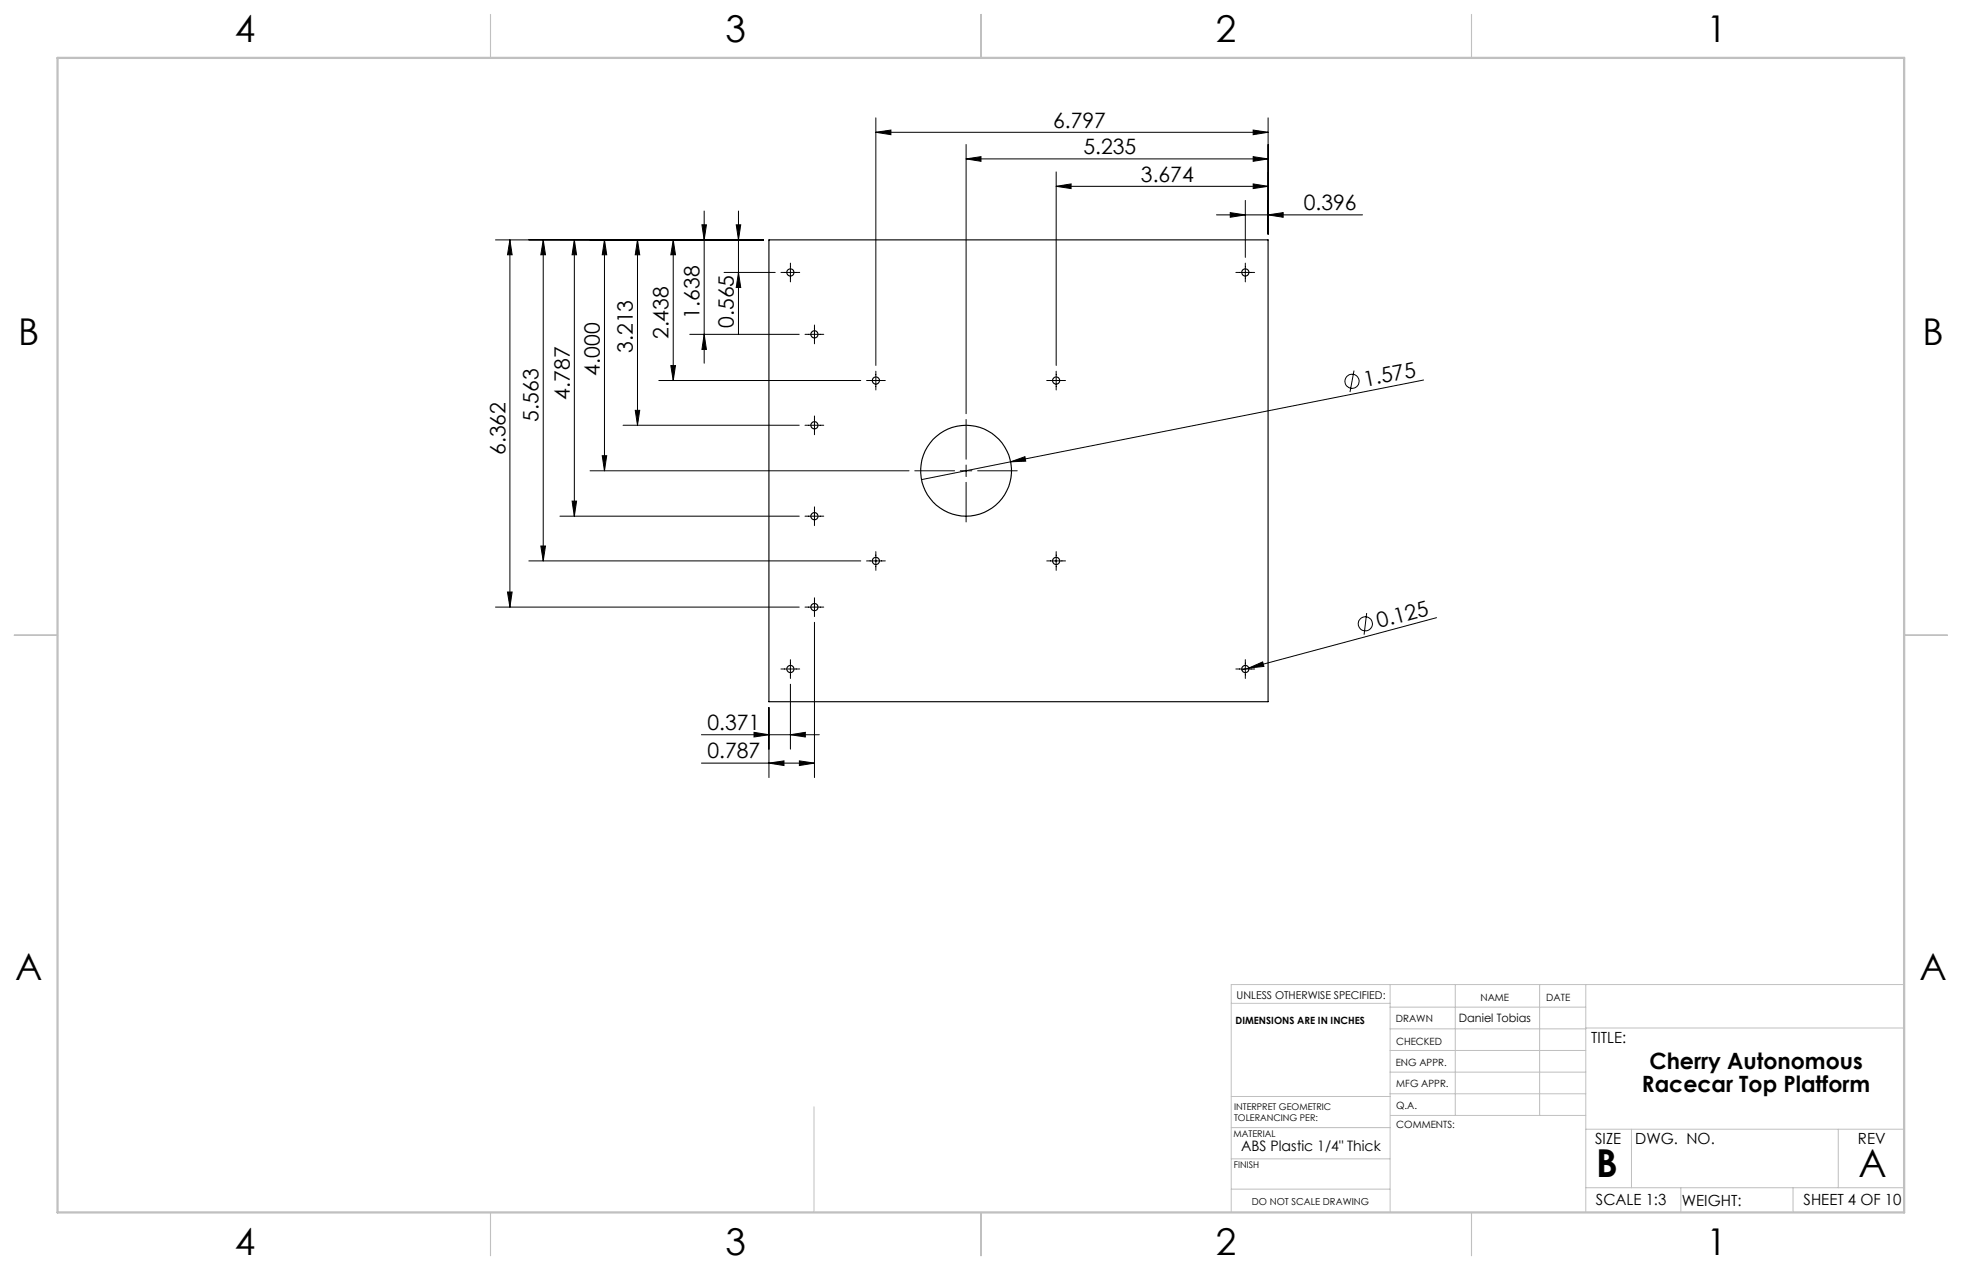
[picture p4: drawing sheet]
<svg xmlns="http://www.w3.org/2000/svg" width="432mm" height="279mm" viewBox="0 0 432 279" stroke-linecap="round" stroke-linejoin="round" font-family="sans-serif">
<g fill="none" stroke="#000" stroke-width=".22">
<path d="M192.8 29.1l3.3-.5v1zM192.8 25.9v54.5M192.8 29.1h86.3M212.6 35l3.3-.5v1zM212.6 31.8v59.2M212.6 35h66.5M232.4 37.8v42.6M275.8 28.6l3.3 .5-3.3 .5zM275.8 34.5l3.3 .5-3.3 .5zM279.1 25.9v25.6M109 52.8h59M112.2 52.8l.5 3.3h-1z"/>
<path d="M112.2 52.8v80.8M119.6 52.8v70.6M119.6 52.8l.5 3.3h-1.1zM126.4 52.8l.5 3.3h-1zM126.4 52.8v60.8M133 52.8v50.8M133 52.8l.5 3.3h-1zM140.3 52.8v40.8M140.3 52.8l.5 3.3h-1zM148.2 52.8v30.9M148.2 52.8l.5 3.3h-1.1zM154.5 49.5h1l-.5 3.3z"/>
<path d="M155 46.4v33.5M159.3 59.9h11.3M162 49.5h1l-.5 3.3zM162.5 46.4v27M162.5 59.9l.5 3.4h-1zM171.9 59.9h4.1M174 57.9v4.1M232.4 41l3.3-.5v1zM232.4 41h46.7M267.7 47.3h32.2M270.8 46.8l3.3 .5-3.3 .5zM272 59.9h4.1"/>
<path d="M274.1 44.1v12.5M274.1 57.9v4.1M275.8 40.5l3.3 .5-3.3 .5zM279.1 47.3l3.3-.5v1zM151.8 73.6h24.1M155 73.6l.5 3.3h-1zM177.2 73.6h4.1M179.2 71.5v4.1M137.1 93.6h38.8M139.8 90.3h1l-.5 3.3zM145 83.7h44.4M147.6 80.4h1.1l-.5 3.3z"/>
<path d="M177.2 93.6h4.1M179.2 91.5v4.1M190.7 83.7h4.1M192.8 81.7v4.1M212.6 92.3v8.7M230.4 83.7h4.1M232.4 81.7v4.1M298 81.5l-.9 4.8M313.3 83.6l-90.9 18M123.2 113.6h52.7M125.9 110.2h1l-.5 3.4zM129.9 103.6h70.2"/>
<path d="M132.5 100.3h1l-.5 3.3zM177.2 113.6h4.1M179.2 111.5v4.1M201.3 103.6h8.8M211.3 103.6h2.6M212.6 102.3v2.5M212.6 106.1v8.7M215.2 103.6h8.7M222.4 101.6l3.2-1.1 .1 1zM222.4 101.6l-19.6 3.9M109 133.6h66.9M111.7 130.2h1l-.5 3.4z"/>
<path d="M116.4 123.4h73M119 120.1h1.1l-.5 3.3zM177.2 133.6h4.1M179.2 131.5v4.1M179.2 136.9v34.2M190.7 123.4h4.1M192.8 121.4v4.1M230.4 123.4h4.1M232.4 121.4v4.1M300.8 134.9l-.6 4.7M316.2 135.9l-41.4 11.1M169.2 155.6v15.5"/>
<path d="M171.9 147.2h4.1M174 145.1v4.2M174 150.5v14.3M272 147.2h4.1M274.1 145.1v4.2M274.8 147l3.1-1.4 .3 1zM274.8 147l-1.5 .4M154.4 167.9h24.8M154.4 161.6h25.9M165.9 161.1l3.3 .5-3.3 .5zM169.2 167.9l3.3-.5v1zM174 161.6l3.2-.5v1z"/>
<path d="M175.9 167.4l3.3 .5-3.3 .5z"/>
<circle cx="297.6" cy="83.9" r="1.55"/>
<circle cx="300.5" cy="137.2" r="1.55"/>
</g>
<g fill="none" stroke="#c0c0c0" stroke-width=".22">
<path d="M305.9 216.6v50.1M320.3 216.6v28.8M338.8 216.6v28.8M349 216.6v50.1M419.1 216.6h-148.1v50.1M271 220.7h34.9M305.9 231.1h43.1M305.9 226.3h43.1M305.9 221.6h43.1M305.9 235.9h43.1M349 226.2h70.1M179.1 243.5v23.2"/>
<path d="M271 255h34.9M271 248.1h35M271 241.2h35M305.9 240.6h43.1M306 245.4h43M349 248.4h70.1M359.1 248.4v12.9M404.6 248.4v12.9M271 261.6h34.9M349 261.3h70.1M369.9 261.3v5.4M394.6 261.3v5.4"/>
</g>
<path d="M108 3.2v9.5M215.9 3.2v9.5M323.8 3.2v9.5M3.1 139.7h9.6M419.1 139.7h9.5M108 266.7v9.6M215.9 266.7v9.6M323.8 266.7v9.6" fill="none" stroke="#c0c0c0" stroke-width=".25"/>
<path d="M12.7 12.7h406.4v254h-406.4z" fill="none" stroke="#c0c0c0" stroke-width=".5"/>
<g fill="#000">
<path d="M222.4 101.6l3.2-1.1 .1 1zM274.8 147l3.1-1.4 .3 1z"/>
<path d="M162 49.5h1l-.5 3.3zM162.5 59.9l.5 3.4h-1zM154.5 49.5h1l-.5 3.3zM155 73.6l.5 3.3h-1zM148.2 52.8l.5 3.3h-1.1zM147.6 80.4h1.1l-.5 3.3zM119.6 52.8l.5 3.3h-1.1zM119 120.1h1.1l-.5 3.3zM133 52.8l.5 3.3h-1zM132.5 100.3h1l-.5 3.3zM140.3 52.8l.5 3.3h-1zM139.8 90.3h1l-.5 3.3zM112.2 52.8l.5 3.3h-1zM111.7 130.2h1l-.5 3.4z"/>
<path d="M232.4 41l3.3-.5v1zM275.8 40.5l3.3 .5-3.3 .5zM169.2 167.9l3.3-.5v1zM175.9 167.4l3.3 .5-3.3 .5zM165.9 161.1l3.3 .5-3.3 .5zM174 161.6l3.2-.5v1z"/>
<path d="M279.1 47.3l3.3-.5v1zM270.8 46.8l3.3 .5-3.3 .5zM275.8 28.6l3.3 .5-3.3 .5zM192.8 29.1l3.3-.5v1zM275.8 34.5l3.3 .5-3.3 .5zM212.6 35l3.3-.5v1z"/>
<path d="M125.9 110.2h1l-.5 3.4zM126.4 52.8l.5 3.3h-1z"/>
</g>
<g fill="none" stroke="#000" stroke-width=".25">
<path d="M169.2 52.8h109.9v101.6h-109.9z"/>
<circle cx="173.9" cy="60" r=".8"/>
<circle cx="274.1" cy="59.9" r=".81"/>
<circle cx="179.2" cy="73.6" r=".79"/>
<circle cx="179.2" cy="93.6" r=".79"/>
<circle cx="192.8" cy="83.7" r=".8"/>
<circle cx="232.4" cy="83.7" r=".79"/>
<circle cx="179.2" cy="113.6" r=".79"/>
<circle cx="212.6" cy="103.6" r="10"/>
<circle cx="179.2" cy="133.6" r=".8"/>
<circle cx="192.8" cy="123.4" r=".8"/>
<circle cx="232.4" cy="123.4" r=".79"/>
<circle cx="173.9" cy="147.2" r=".79"/>
<circle cx="274.1" cy="147.2" r=".8"/>
</g>
<g font-size="8.5">
<text x="351.3" y="259">B</text>
<text x="409.1" y="258.9">A</text>
</g>
<g font-size="8.1">
<text x="51.7" y="9.3">4</text>
<text x="159.7" y="9.3">3</text>
<text x="267.6" y="9.3">2</text>
<text x="375.6" y="9.3">1</text>
<text x="4" y="76">B</text>
<text x="423.1" y="76">B</text>
<text x="3.3" y="215.7">A</text>
<text x="422.4" y="215.7">A</text>
<text x="51.7" y="276">4</text>
<text x="159.7" y="276">3</text>
<text x="267.6" y="276">2</text>
<text x="375.6" y="276">1</text>
</g>
<g font-size="4.9">
<text x="363" y="235.3">Cherry Autonomous</text>
<text x="361.4" y="240.2">Racecar Top Platform</text>
</g>
<g font-size="4.7">
<text x="231.8" y="28.1">6.797</text>
<text x="238.4" y="33.9">5.235</text>
<text x="251.1" y="40">3.674</text>
<text x="286.9" y="46.2">0.396</text>
<text x="154" y="70.1" transform="rotate(-90 154 70.1)">1.638</text>
<text x="139.3" y="77.6" transform="rotate(-90 139.3 77.6)">3.213</text>
<text x="147.2" y="74.6" transform="rotate(-90 147.2 74.6)">2.438</text>
<text x="161.5" y="72.1" transform="rotate(-90 161.5 72.1)">0.565</text>
<text x="132" y="82.6" transform="rotate(-90 132 82.6)">4.000</text>
<text x="125.4" y="87.9" transform="rotate(-90 125.4 87.9)">4.787</text>
<text x="300.4" y="85" transform="rotate(-11 300.4 85)">1.575</text>
<text x="118.5" y="92.8" transform="rotate(-90 118.5 92.8)">5.563</text>
<text x="111.2" y="100.1" transform="rotate(-90 111.2 100.1)">6.362</text>
<text x="303.4" y="138.2" transform="rotate(-15 303.4 138.2)">0.125</text>
<text x="155.7" y="160.6">0.371</text>
<text x="155.7" y="166.9">0.787</text>
</g>
<g font-size="3.4">
<text x="350.2" y="229.5">TITLE:</text>
<text x="351.1" y="251.6">SIZE</text>
<text x="359.9" y="251.6">DWG. NO.</text>
<text x="408.9" y="251.7">REV</text>
<text x="351.2" y="265.2">SCALE 1:3</text>
<text x="370.1" y="265.3">WEIGHT:</text>
<text x="396.9" y="265.2">SHEET 4 OF 10</text>
</g>
<text font-size="3.2" x="273.1" y="253.3">ABS Plastic 1/4&quot; Thick</text>
<text font-size="2.5" x="321.1" y="224.9">Daniel Tobias</text>
<text font-size="2.4" x="272.2" y="219.7">UNLESS OTHERWISE SPECIFIED:</text>
<g font-size="2.2">
<text x="325.8" y="220.2">NAME</text>
<text x="340.3" y="220.2">DATE</text>
<text x="271.9" y="225.3">DIMENSIONS ARE IN INCHES</text>
<text x="307.2" y="224.9">DRAWN</text>
<text x="307.3" y="229.8">CHECKED</text>
<text x="307.2" y="234.5">ENG APPR.</text>
<text x="307.3" y="239.2">MFG APPR.</text>
<text x="307.3" y="243.9">Q.A.</text>
<text x="307.3" y="248.1">COMMENTS:</text>
</g>
<text font-size="2.1" x="275.5" y="265.1">DO NOT SCALE DRAWING</text>
<g font-size="2">
<text x="271.6" y="244.1">INTERPRET GEOMETRIC</text>
<text x="271.5" y="250.2">MATERIAL</text>
<text x="271.6" y="246.6">TOLERANCING PER:</text>
<text x="271.5" y="257">FINISH</text>
</g>
</svg>
